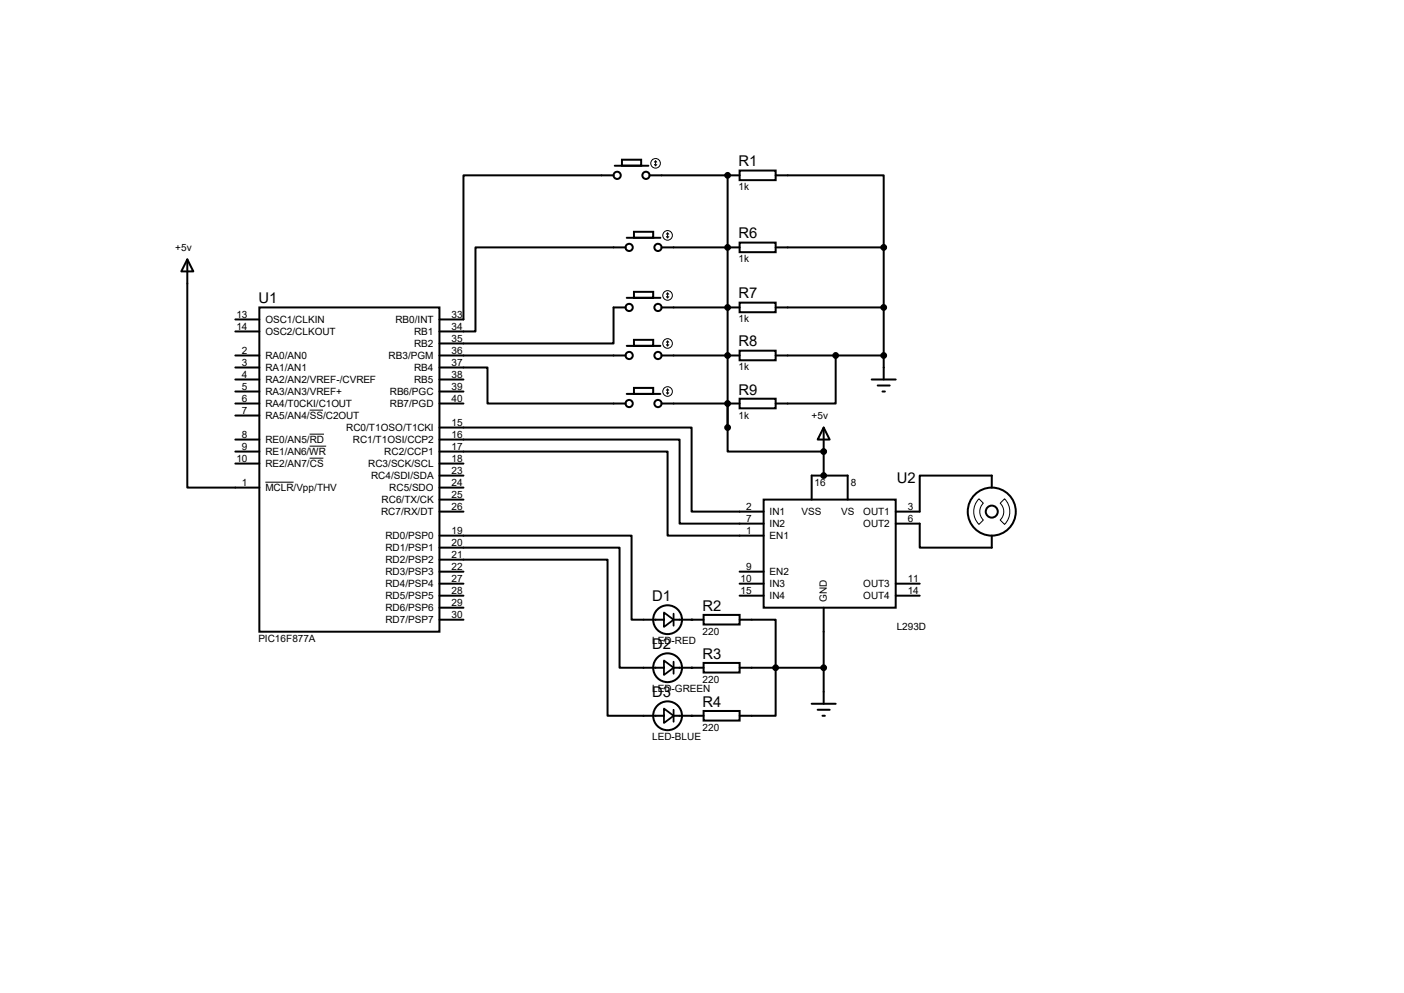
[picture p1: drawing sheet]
<svg xmlns="http://www.w3.org/2000/svg" width="297mm" height="210mm" viewBox="0 0 297 210" stroke-linecap="round" stroke-linejoin="round" font-family="sans-serif">
<g fill="none" stroke="#000" stroke-width=".42">
<path d="M129.8 37.1h-31.8v30.5h-5M130 35.1h7.2M131.6 33.8h4v1.3h-4zM137.4 37.1h19.1M153.9 37.1v53.3M156.5 36.1h7.6v2h-7.6zM164.1 37.1h22.8v15.2M39.6 54.9l1.3 2.5h-2.5zM39.6 54.9v48.2h15.3M132.3 52.3h-31.7v17.8h-7.6M132.6 50.3h7.1M134.1 49h4.1v1.3h-4.1z"/>
<path d="M140 52.3h16.5M156.5 51.3h7.6v2h-7.6zM164.1 52.3h22.8M186.9 52.3v28M49.8 75.2h5.1M49.8 77.7h5.1M49.8 67.6h5.1M49.8 70.1h5.1M54.9 65h38.1v68.6h-38.1zM93 77.7h10.1v7.6h29.2M93 75.2h39.3M132.3 65h-2.5v7.6h-36.8"/>
<path d="M132.6 63h7.1M132.6 73.2h7.1M134.1 61.7h4.1v1.3h-4.1zM134.1 71.9h4.1v1.3h-4.1zM140 75.2h16.5M140 65h16.5M156.5 64h7.6v2h-7.6zM156.5 74.2h7.6v2h-7.6zM164.1 75.2h22.8M164.1 65h22.8M176.8 75.2v10.1h-12.7M49.8 80.3h5.1"/>
<path d="M49.8 85.3h5.1M49.8 87.9h5.1M49.8 93h5.1M49.8 95.5h5.1M49.8 98h5.1M49.8 82.8h5.1M93 90.4h53.3v17.8h15.2M93 93h50.8v17.7h17.7M93 95.5h48.2v17.8h20.3M93 80.3h5M93 85.3h5M93 98h5"/>
<path d="M93 82.8h5M132.6 83.3h7.1M134.1 82h4.1v1.3h-4.1zM140 85.3h13.9v5.1M153.9 90.4v5.1h20.3M153.9 85.3h2.6M156.5 84.3h7.6v2.1h-7.6zM174.2 90.4l1.3 2.6h-2.5zM174.2 90.4v10.2M184.4 80.3h5.1M185.7 81.5h2.5M186.7 82.8h.5"/>
<path d="M93 113.3h40.6v17.8h6.9M93 115.8h38.1v25.4h9.4M93 118.4h35.5v33h12M93 100.6h5M93 108.2h5M93 105.7h5M93 103.1h5M161.5 105.7h28v22.8h-28zM171.7 105.7v-5.1h7.6v5.1M189.5 110.7h5.1v5.1h15.2v-2.5M209.8 103.1v-2.5h-15.2v7.6h-5.1M93 131.1h5"/>
<path d="M93 128.5h5M93 126h5M93 123.4h5M93 120.9h5M142.5 131.1h6.3M148.8 130h7.7v2.1h-7.7zM156.5 131.1h7.6v20.3h-7.6M156.5 126h5M156.5 123.4h5M156.5 120.9h5M174.2 128.5v20.3M189.5 126h5.1"/>
<path d="M189.5 123.4h5.1M142.5 141.2h6.3M142.5 151.4h6.3M148.8 140.2h7.7v2h-7.7zM148.8 150.4h7.7v2h-7.7zM156.5 141.2h17.7M171.7 148.8h5.1M173 150.1h2.5M174 151.4h.5"/>
<circle cx="130.6" cy="37.1" r=".76"/>
<circle cx="136.7" cy="37.1" r=".76"/>
<circle cx="133.1" cy="52.3" r=".76"/>
<circle cx="139.2" cy="52.3" r=".76"/>
<circle cx="133.1" cy="75.2" r=".76"/>
<circle cx="133.1" cy="65" r=".76"/>
<circle cx="139.2" cy="75.2" r=".76"/>
<circle cx="139.2" cy="65" r=".76"/>
<circle cx="133.1" cy="85.3" r=".76"/>
<circle cx="139.2" cy="85.3" r=".76"/>
<circle cx="209.8" cy="108.2" r="5.1"/>
<circle cx="209.8" cy="108.2" r="1.27"/>
<circle cx="141.2" cy="131.1" r="3"/>
<circle cx="141.2" cy="151.4" r="3"/>
<circle cx="141.2" cy="141.2" r="3"/>
</g>
<g fill="#000">
<circle cx="153.9" cy="37.1" r=".21"/>
<circle cx="153.9" cy="52.3" r=".21"/>
<circle cx="153.9" cy="65" r=".21"/>
<circle cx="153.9" cy="75.2" r=".21"/>
<circle cx="153.9" cy="85.3" r=".21"/>
<circle cx="174.2" cy="95.5" r=".21"/>
<circle cx="146.3" cy="131.1" r=".21"/>
<circle cx="146.3" cy="141.2" r=".21"/>
<circle cx="146.3" cy="151.4" r=".21"/>
</g>
<g fill="none" stroke="#000" stroke-width=".21">
<path d="M138.4 34.8l.3 .3M138.7 34v1.1M138.7 34l-.3 .3M138.7 34l.2 .3M138.9 34.8l-.2 .3M141 50l.2 .3M141.2 49.3v1M141.2 49.3l-.2 .2M141.2 49.3l.3 .2M141.5 50l-.3 .3M141 62.7l.2 .3M141 72.9l.2 .3"/>
<path d="M141.2 62v1M141.2 72.1v1.1M141.2 62l-.2 .2M141.2 62l.3 .2M141.2 72.1l-.2 .3M141.2 72.1l.3 .3M141.5 62.7l-.3 .3M141.5 72.9l-.3 .3M65.5 86.7h2.8M65.5 91.8h3M65.5 94.4h3.5M65.5 96.9h2.9"/>
<path d="M141 83.1l.2 .2M141.2 82.3v1M141.2 82.3l-.2 .2M141.2 82.3l.3 .2M141.5 83.1l-.3 .2M56.1 102h6M207.1 105.5l.9 .9a2.46 2.46 0 0 0 0 3.6l-.9 .9a3.9 3.9 0 0 1 0-5.4zM212.5 105.5a3.9 3.9 0 0 1 0 5.4l-.9-.9a2.46 2.46 0 0 0 0-3.6z"/>
<circle cx="138.7" cy="34.5" r="1.02"/>
<circle cx="141.2" cy="49.8" r="1.02"/>
<circle cx="141.2" cy="72.6" r="1.02"/>
<circle cx="141.2" cy="62.5" r="1.02"/>
<circle cx="141.2" cy="82.8" r="1.02"/>
</g>
<path d="M140.5 129.5l2 1.6-2 1.5zM140.5 139.7l2 1.5-2 1.5zM142.5 129.8v2.5M142.5 140v2.5M140.5 149.9l2 1.5-2 1.5zM142.5 150.1v2.6" fill="none" stroke="#000" stroke-width=".38"/>
<g fill="#000" stroke="#000" stroke-width=".42">
<circle cx="153.9" cy="37.1" r=".51"/>
<circle cx="153.9" cy="52.3" r=".51"/>
<circle cx="186.9" cy="52.3" r=".51"/>
<circle cx="153.9" cy="75.2" r=".51"/>
<circle cx="153.9" cy="65" r=".51"/>
<circle cx="176.8" cy="75.2" r=".51"/>
<circle cx="186.9" cy="65" r=".51"/>
<circle cx="186.9" cy="75.2" r=".51"/>
<circle cx="153.9" cy="85.3" r=".51"/>
<circle cx="153.9" cy="90.4" r=".51"/>
<circle cx="174.2" cy="95.5" r=".51"/>
<circle cx="174.2" cy="100.6" r=".51"/>
<circle cx="164.1" cy="141.2" r=".51"/>
<circle cx="174.2" cy="141.2" r=".51"/>
</g>
<g font-size="3.1">
<text x="156.3" y="35.2">R1</text>
<text x="156.3" y="50.4">R6</text>
<text x="54.7" y="64.1">U1</text>
<text x="156.3" y="63.1">R7</text>
<text x="156.3" y="73.3">R8</text>
<text x="156.3" y="83.4">R9</text>
<text x="189.7" y="102.2">U2</text>
<text x="138" y="127.1">D1</text>
<text x="148.6" y="129.2">R2</text>
<text x="138" y="137.3">D2</text>
<text x="148.6" y="139.3">R3</text>
<text x="138" y="147.4">D3</text>
<text x="148.6" y="149.5">R4</text>
</g>
<g font-size="2.1">
<text x="156.3" y="40.3">1k</text>
<text x="37.1" y="53.1">+5v</text>
<text x="156.3" y="55.5">1k</text>
<text x="50" y="67.2">13</text>
<text x="50" y="69.7">14</text>
<text x="56.1" y="68.3">OSC1/CLKIN</text>
<text x="56.1" y="70.9">OSC2/CLKOUT</text>
<text x="83.7" y="68.3">RB0/INT</text>
<text x="87.6" y="70.9">RB1</text>
<text x="95.5" y="69.7">34</text>
<text x="95.5" y="67.2">33</text>
<text x="156.3" y="68.2">1k</text>
<text x="51.1" y="74.8">2</text>
<text x="51.1" y="77.3">3</text>
<text x="56.1" y="75.9">RA0/AN0</text>
<text x="82.2" y="75.9">RB3/PGM</text>
<text x="87.6" y="73.4">RB2</text>
<text x="95.5" y="77.3">37</text>
<text x="95.5" y="74.8">36</text>
<text x="95.5" y="72.3">35</text>
<text x="51.1" y="79.9">4</text>
<text x="51.1" y="82.4">5</text>
<text x="56.1" y="78.5">RA1/AN1</text>
<text x="56.1" y="81">RA2/AN2/VREF-/CVREF</text>
<text x="56.1" y="83.6">RA3/AN3/VREF+</text>
<text x="82.5" y="83.6">RB6/PGC</text>
<text x="87.6" y="81">RB5</text>
<text x="87.6" y="78.5">RB4</text>
<text x="95.5" y="82.4">39</text>
<text x="95.5" y="79.9">38</text>
<text x="156.3" y="78.4">1k</text>
<text x="51.1" y="85">6</text>
<text x="51.1" y="87.5">7</text>
<text x="56.1" y="86.1">RA4/T0CKI/C1OUT</text>
<text x="56.1" y="88.6">RA5/AN4/SS/C2OUT</text>
<text x="82.5" y="86.1">RB7/PGD</text>
<text x="95.5" y="85">40</text>
<text x="156.3" y="88.5">1k</text>
<text x="171.7" y="88.6">+5v</text>
<text x="51.1" y="92.6">8</text>
<text x="51.1" y="95.1">9</text>
<text x="56.1" y="93.7">RE0/AN5/RD</text>
<text x="73.2" y="91.2">RC0/T1OSO/T1CKI</text>
<text x="74.6" y="93.7">RC1/T1OSI/CCP2</text>
<text x="95.5" y="92.6">16</text>
<text x="95.5" y="95.1">17</text>
<text x="95.5" y="90">15</text>
<text x="50" y="97.7">10</text>
<text x="56.1" y="96.3">RE1/AN6/WR</text>
<text x="56.1" y="98.8">RE2/AN7/CS</text>
<text x="77.9" y="98.8">RC3/SCK/SCL</text>
<text x="78.5" y="101.3">RC4/SDI/SDA</text>
<text x="81.3" y="96.3">RC2/CCP1</text>
<text x="95.5" y="97.7">18</text>
<text x="95.5" y="100.2">23</text>
<text x="51.1" y="102.7">1</text>
<text x="56.1" y="103.9">MCLR/Vpp/THV</text>
<text x="80.7" y="106.4">RC6/TX/CK</text>
<text x="82.3" y="103.9">RC5/SDO</text>
<text x="95.5" y="107.8">26</text>
<text x="95.5" y="105.3">25</text>
<text x="95.5" y="102.7">24</text>
<text x="157.8" y="107.8">2</text>
<text x="172.3" y="102.7">16</text>
<text x="180" y="102.7">8</text>
<text x="192" y="107.8">3</text>
<text x="80.6" y="109">RC7/RX/DT</text>
<text x="95.5" y="112.9">19</text>
<text x="157.8" y="110.4">7</text>
<text x="157.8" y="112.9">1</text>
<text x="162.8" y="109">IN1</text>
<text x="162.8" y="111.5">IN2</text>
<text x="169.6" y="108.9">VSS</text>
<text x="177.9" y="108.9">VS</text>
<text x="182.6" y="109">OUT1</text>
<text x="182.6" y="111.5">OUT2</text>
<text x="192" y="110.4">6</text>
<text x="81.5" y="114">RD0/PSP0</text>
<text x="81.5" y="116.6">RD1/PSP1</text>
<text x="81.5" y="119.1">RD2/PSP2</text>
<text x="95.5" y="115.4">20</text>
<text x="95.5" y="118">21</text>
<text x="162.8" y="114">EN1</text>
<text x="81.5" y="124.2">RD4/PSP4</text>
<text x="81.5" y="121.7">RD3/PSP3</text>
<text x="95.5" y="125.6">28</text>
<text x="95.5" y="123.1">27</text>
<text x="95.5" y="120.5">22</text>
<text x="156.7" y="123.1">10</text>
<text x="156.7" y="125.6">15</text>
<text x="157.8" y="120.5">9</text>
<text x="162.8" y="124.2">IN3</text>
<text x="162.8" y="121.7">EN2</text>
<text x="182.6" y="124.2">OUT3</text>
<text x="192" y="123.1">11</text>
<text x="192" y="125.6">14</text>
<text x="81.5" y="131.8">RD7/PSP7</text>
<text x="81.5" y="129.3">RD6/PSP6</text>
<text x="81.5" y="126.7">RD5/PSP5</text>
<text x="95.5" y="130.7">30</text>
<text x="95.5" y="128.1">29</text>
<text x="162.8" y="126.7">IN4</text>
<text x="174.9" y="127.3" transform="rotate(-90 174.9 127.3)">GND</text>
<text x="182.6" y="126.7">OUT4</text>
<text x="54.7" y="135.8">PIC16F877A</text>
<text x="138" y="136.3">LED-RED</text>
<text x="148.6" y="134.2">220</text>
<text x="189.7" y="133.2">L293D</text>
<text x="138" y="146.4">LED-GREEN</text>
<text x="148.6" y="144.4">220</text>
<text x="148.6" y="154.6">220</text>
<text x="138" y="156.6">LED-BLUE</text>
</g>
</svg>
